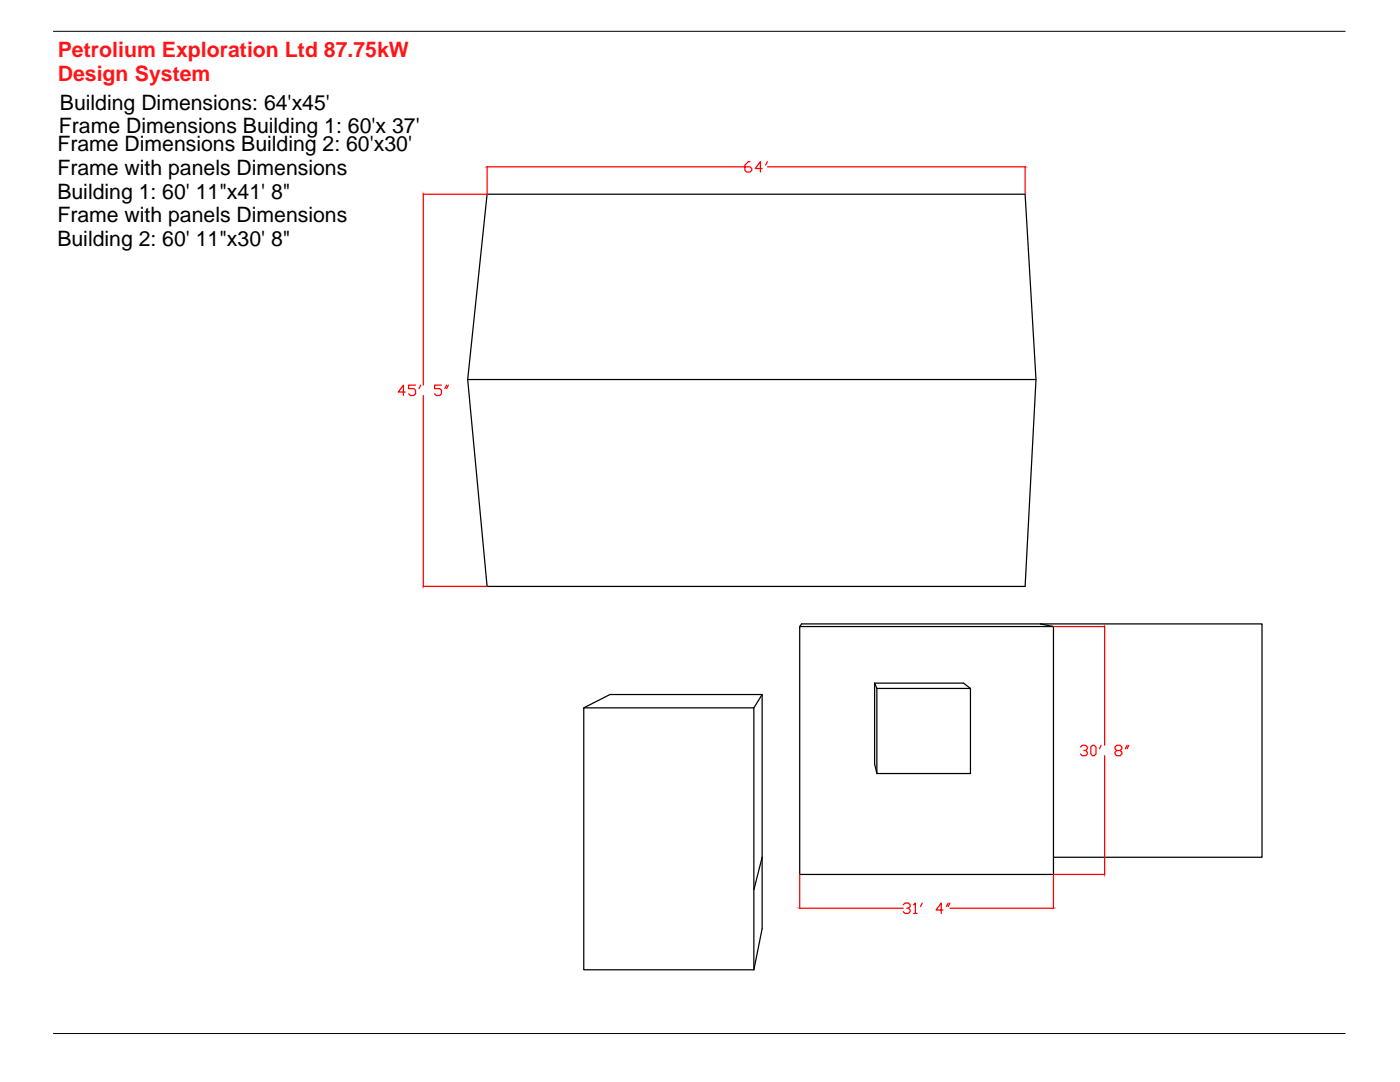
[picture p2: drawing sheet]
<svg xmlns="http://www.w3.org/2000/svg" width="279mm" height="216mm" viewBox="0 0 279 216" stroke-linecap="round" stroke-linejoin="round" font-family="sans-serif">
<!-- layer: 0 -->
<g fill="none" stroke="#000" stroke-width=".25">
<path d="M97.2 38.8h107.4l2.2 36.9-2.2 41.3h-107.4l-3.9-41.3zM93.3 75.7h113.5M152.1 138.6v46.7l-1.7 8.2M152.1 138.6h-30.4l-5.2 2.6M152.1 138.6l-1.7 2.6M159.6 125h50.6v49.5h-50.6zM174.5 136.3v16.1l.5 2M174.5 136.3l.5 1.1M174.5 136.3h17.8l1.4 1.1M175 137.4h18.7v17h-18.7zM207.6 124.5h44.3v46.6h-41.7M207.6 124.5h-47.6l-.4 .5"/>
<path d="M207.6 124.5l2.6 .5M150.4 177.6v-36.4h-33.9v52.3h33.9M152.1 171.1l-1.7 6.5v15.9"/>
</g>
<g fill="none" stroke="#f00" stroke-width=".25">
<path d="M97.2 33.3v5.4l-12.7 .1v38M97.2 33.3h51.4M149.7 32.3h-.4l-.6 .6v1.1l.3 .3h.7l.3-.3v-.4l-.3-.3h-1M152.1 33.6h-1.4l1.1-1.3v2M153.1 32.3l-.3 .6M153.1 33.3h51.5v5.4M80.9 78.2h-1.4l1-1.4v2.1M82.9 76.8h-1.3v.7h1l.3 .4v.7l-.3 .3h-.7l-.3-.3M84 76.8l-.4 .7M84.5 78.9v38.1h12.7M88.1 76.8h-1.4v.7h1.1l.3 .4v.7l-.3 .3h-.7l-.4-.3M89.1 76.8l-.3 .7"/>
<path d="M89.5 76.8l-.4 .7M210.2 125h10.3M220.5 125v23.7M215.6 149.1l.4-.4h.7l.3 .4v.3l-.3 .4h-.4M216.7 149.8l.3 .3v.3l-.3 .4h-.7l-.4-.4M217.7 149.1l.3-.4h.4l.3 .4v1.3l-.3 .4h-.4l-.3-.4zM219.8 148.7l-.4 .7M220.5 150.8v23.7M222.9 149.8l-.4-.4v-.3l.4-.4h.7l.3 .4v.3l-.3 .4h-.7l-.4 .3v.3l.4 .4h.7l.3-.4v-.3l-.3-.3M224.9 148.7l-.3 .7M225.3 148.7l-.4 .7M159.6 174.5v6.8"/>
<path d="M220.5 174.5h-10.3v6.8M159.6 181.2h20.7M180.3 180.5l.3-.3h.7l.3 .3v.4l-.3 .3h-.3M181.3 181.2l.3 .4v.3l-.3 .4h-.7l-.3-.4M182.3 180.5l.4-.3v2.1M182.3 182.3h.7M184.1 180.2l-.4 .7M188.2 181.6h-1.4l1.1-1.4v2.1M189.2 180.2l-.3 .7M189.6 180.2l-.4 .7M189.6 181.2h20.6"/>
</g>
<path d="M10.7 6.2h257.8M10.7 206.2h257.8" fill="none" stroke="#000" stroke-width=".2"/>
<g font-size="4.2" fill="#ff1418">
<text x="11.5" y="11.3">Petrolium Exploration Ltd 87.75kW</text>
<text x="11.5" y="16.1">Design System</text>
</g>
<g font-size="4.2">
<text x="11.9" y="21.9">Building Dimensions: 64'x45'</text>
<text x="11.7" y="26.5">Frame Dimensions Building 1: 60'x 37'</text>
<text x="11.5" y="30.2">Frame Dimensions Building 2: 60'x30'</text>
<text x="11.5" y="34.9">Frame with panels Dimensions</text>
<text x="11.5" y="39.7">Building 1: 60' 11&quot;x41' 8&quot;</text>
<text x="11.5" y="44.4">Frame with panels Dimensions</text>
<text x="11.5" y="49.1">Building 2: 60' 11&quot;x30' 8&quot;</text>
</g>
</svg>
